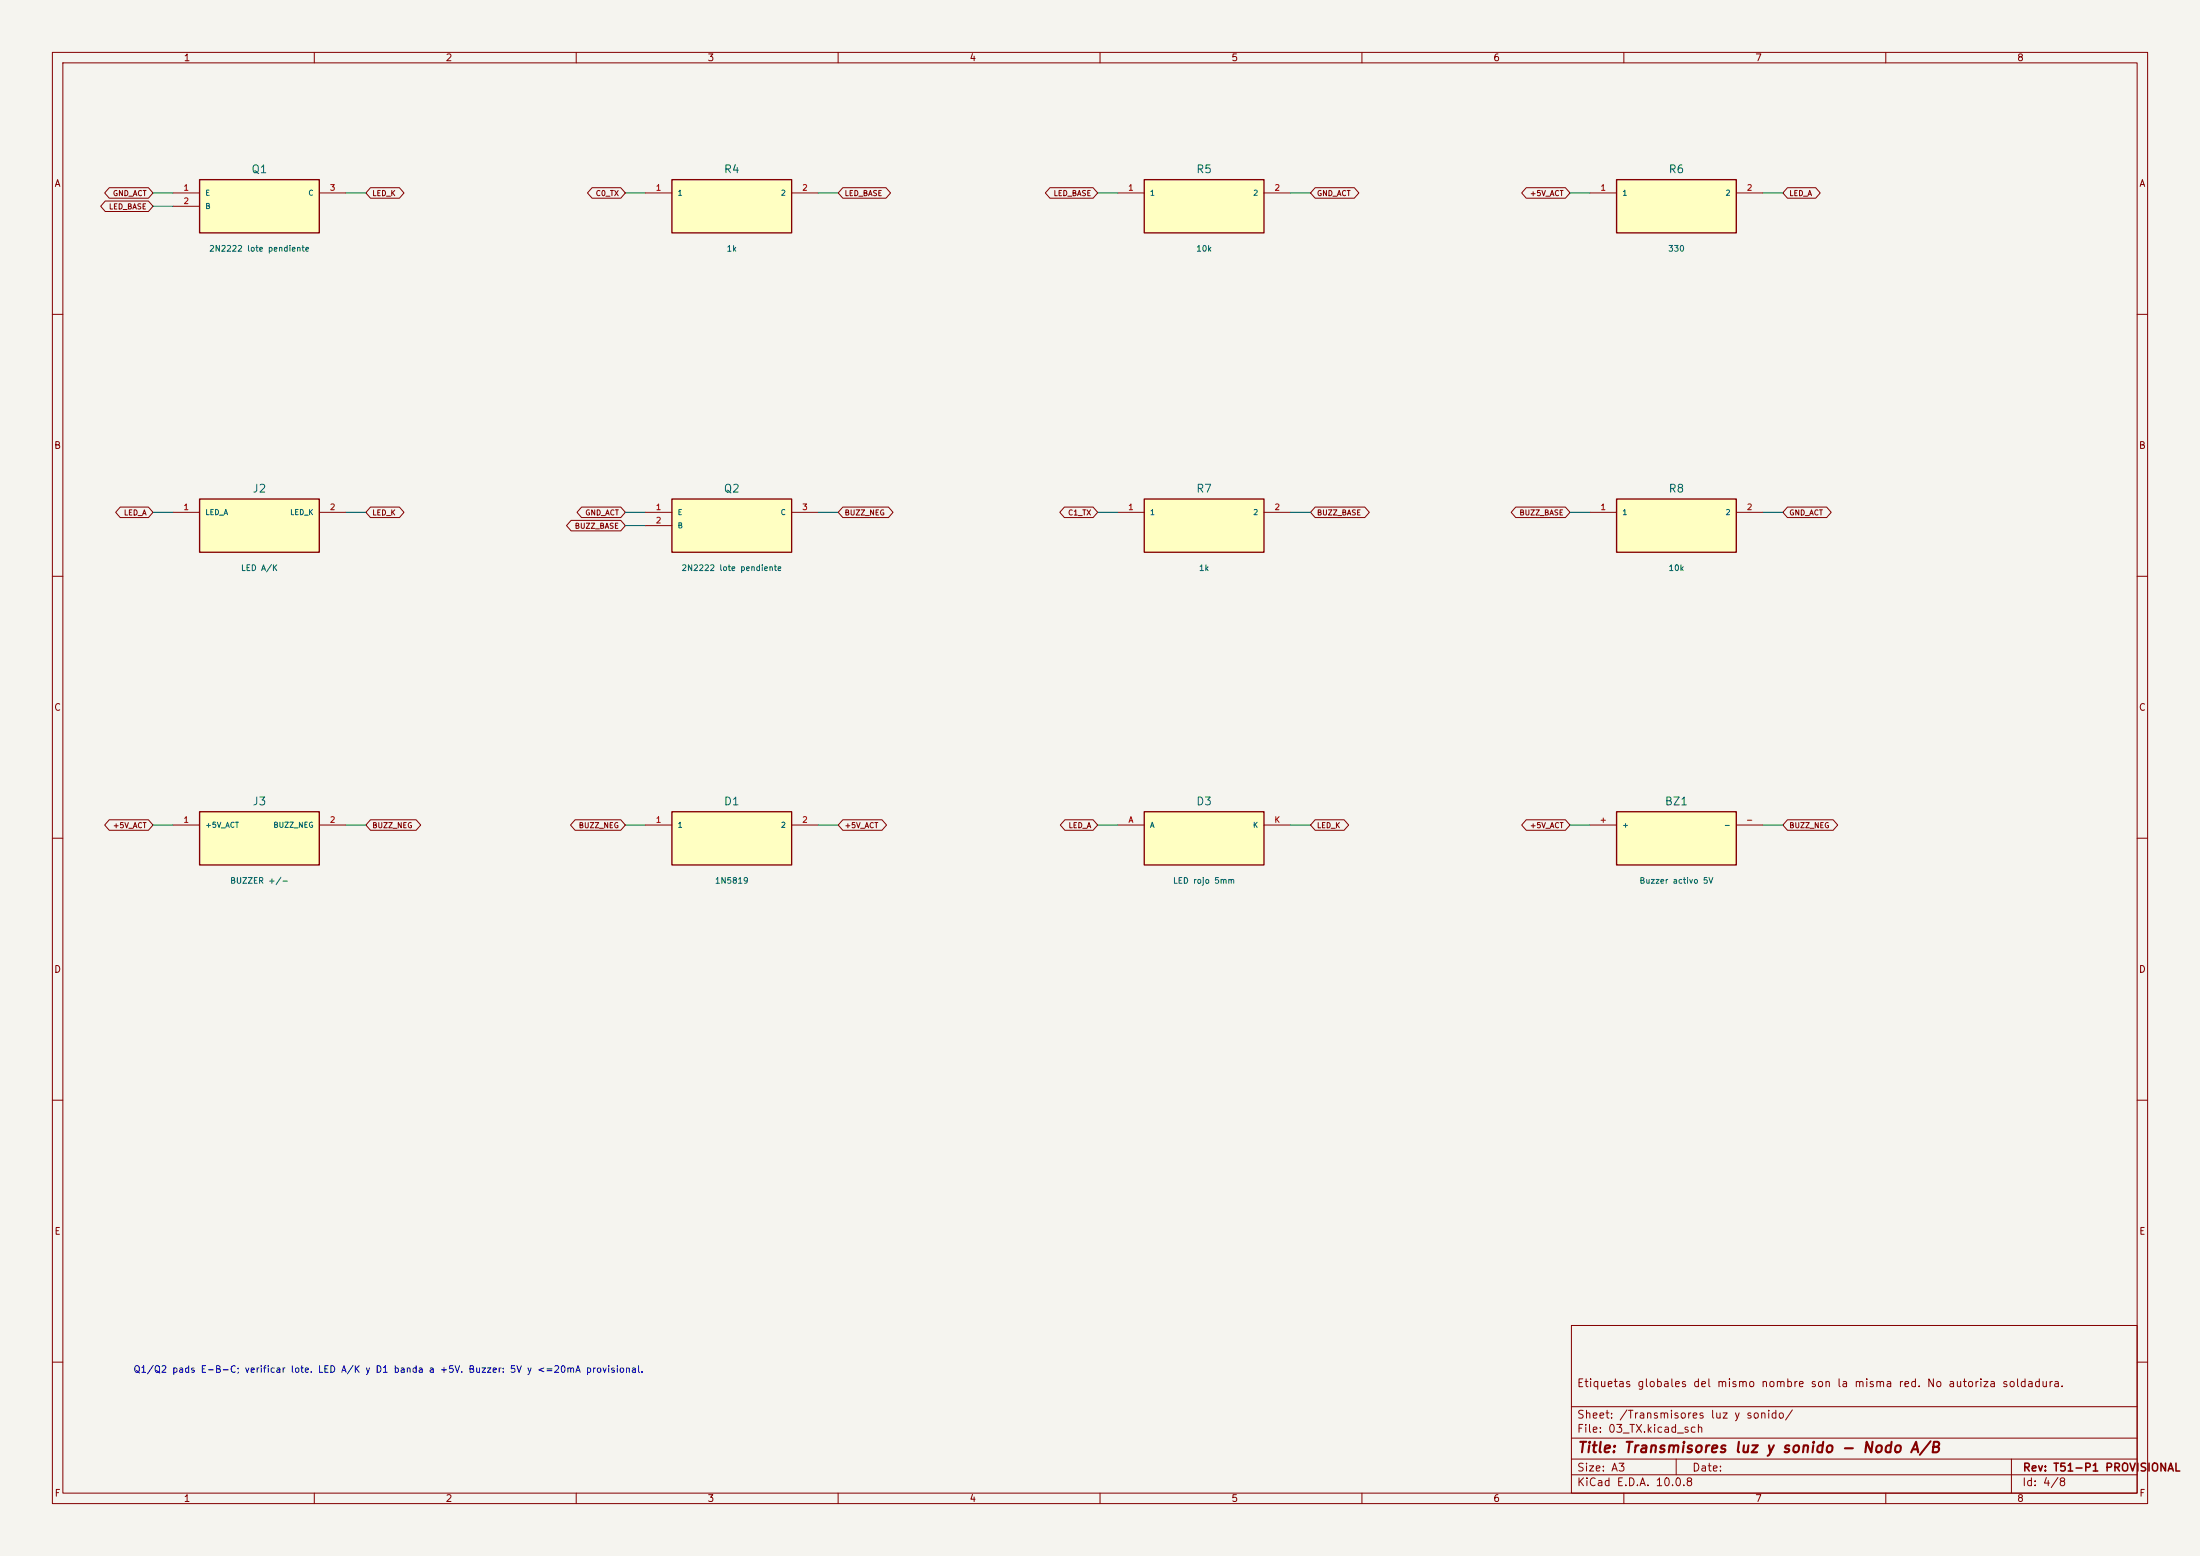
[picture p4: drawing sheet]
(kicad_sch (version 20250114) (generator "eeschema") (paper "A3") (title_block (title "Transmisores luz y sonido - Nodo A/B") (rev "T51-P1 PROVISIONAL") (comment 1 "Etiquetas globales del mismo nombre son la misma red. No autoriza soldadura.")) (lib_symbols (symbol "T51:T51_Q1" (pin_names (offset 1)) (in_bom yes) (on_board yes) (property "Reference" "Q1" (at 0 8.08 0) (effects (font (size 1.27 1.27)))) (property "Value" "2N2222 lote pendiente" (at 0 -8.08 0) (effects (font (size 1.27 1.27)))) (symbol "T51_Q1_0_1" (rectangle (start -11.43 5.08) (end 11.43 -5.08) (stroke (width 0.254) (type default)) (fill (type background)))) (symbol "T51_Q1_1_1" (pin passive line (at -16.51 2.54 0) (length 5.08) (name "E" (effects (font (size 1 1)))) (number "1" (effects (font (size 1.1 1.1))))) (pin passive line (at -16.51 0.0 0) (length 5.08) (name "B" (effects (font (size 1 1)))) (number "2" (effects (font (size 1.1 1.1))))) (pin passive line (at 16.51 2.54 180) (length 5.08) (name "C" (effects (font (size 1 1)))) (number "3" (effects (font (size 1.1 1.1))))))) (symbol "T51:T51_R4" (pin_names (offset 1)) (in_bom yes) (on_board yes) (property "Reference" "R4" (at 0 8.08 0) (effects (font (size 1.27 1.27)))) (property "Value" "1k" (at 0 -8.08 0) (effects (font (size 1.27 1.27)))) (symbol "T51_R4_0_1" (rectangle (start -11.43 5.08) (end 11.43 -5.08) (stroke (width 0.254) (type default)) (fill (type background)))) (symbol "T51_R4_1_1" (pin passive line (at -16.51 2.54 0) (length 5.08) (name "1" (effects (font (size 1 1)))) (number "1" (effects (font (size 1.1 1.1))))) (pin passive line (at 16.51 2.54 180) (length 5.08) (name "2" (effects (font (size 1 1)))) (number "2" (effects (font (size 1.1 1.1))))))) (symbol "T51:T51_R5" (pin_names (offset 1)) (in_bom yes) (on_board yes) (property "Reference" "R5" (at 0 8.08 0) (effects (font (size 1.27 1.27)))) (property "Value" "10k" (at 0 -8.08 0) (effects (font (size 1.27 1.27)))) (symbol "T51_R5_0_1" (rectangle (start -11.43 5.08) (end 11.43 -5.08) (stroke (width 0.254) (type default)) (fill (type background)))) (symbol "T51_R5_1_1" (pin passive line (at -16.51 2.54 0) (length 5.08) (name "1" (effects (font (size 1 1)))) (number "1" (effects (font (size 1.1 1.1))))) (pin passive line (at 16.51 2.54 180) (length 5.08) (name "2" (effects (font (size 1 1)))) (number "2" (effects (font (size 1.1 1.1))))))) (symbol "T51:T51_R6" (pin_names (offset 1)) (in_bom yes) (on_board yes) (property "Reference" "R6" (at 0 8.08 0) (effects (font (size 1.27 1.27)))) (property "Value" "330" (at 0 -8.08 0) (effects (font (size 1.27 1.27)))) (symbol "T51_R6_0_1" (rectangle (start -11.43 5.08) (end 11.43 -5.08) (stroke (width 0.254) (type default)) (fill (type background)))) (symbol "T51_R6_1_1" (pin passive line (at -16.51 2.54 0) (length 5.08) (name "1" (effects (font (size 1 1)))) (number "1" (effects (font (size 1.1 1.1))))) (pin passive line (at 16.51 2.54 180) (length 5.08) (name "2" (effects (font (size 1 1)))) (number "2" (effects (font (size 1.1 1.1))))))) (symbol "T51:T51_J2" (pin_names (offset 1)) (in_bom yes) (on_board yes) (property "Reference" "J2" (at 0 8.08 0) (effects (font (size 1.27 1.27)))) (property "Value" "LED A/K" (at 0 -8.08 0) (effects (font (size 1.27 1.27)))) (symbol "T51_J2_0_1" (rectangle (start -11.43 5.08) (end 11.43 -5.08) (stroke (width 0.254) (type default)) (fill (type background)))) (symbol "T51_J2_1_1" (pin passive line (at -16.51 2.54 0) (length 5.08) (name "LED_A" (effects (font (size 1 1)))) (number "1" (effects (font (size 1.1 1.1))))) (pin passive line (at 16.51 2.54 180) (length 5.08) (name "LED_K" (effects (font (size 1 1)))) (number "2" (effects (font (size 1.1 1.1))))))) (symbol "T51:T51_Q2" (pin_names (offset 1)) (in_bom yes) (on_board yes) (property "Reference" "Q2" (at 0 8.08 0) (effects (font (size 1.27 1.27)))) (property "Value" "2N2222 lote pendiente" (at 0 -8.08 0) (effects (font (size 1.27 1.27)))) (symbol "T51_Q2_0_1" (rectangle (start -11.43 5.08) (end 11.43 -5.08) (stroke (width 0.254) (type default)) (fill (type background)))) (symbol "T51_Q2_1_1" (pin passive line (at -16.51 2.54 0) (length 5.08) (name "E" (effects (font (size 1 1)))) (number "1" (effects (font (size 1.1 1.1))))) (pin passive line (at -16.51 0.0 0) (length 5.08) (name "B" (effects (font (size 1 1)))) (number "2" (effects (font (size 1.1 1.1))))) (pin passive line (at 16.51 2.54 180) (length 5.08) (name "C" (effects (font (size 1 1)))) (number "3" (effects (font (size 1.1 1.1))))))) (symbol "T51:T51_R7" (pin_names (offset 1)) (in_bom yes) (on_board yes) (property "Reference" "R7" (at 0 8.08 0) (effects (font (size 1.27 1.27)))) (property "Value" "1k" (at 0 -8.08 0) (effects (font (size 1.27 1.27)))) (symbol "T51_R7_0_1" (rectangle (start -11.43 5.08) (end 11.43 -5.08) (stroke (width 0.254) (type default)) (fill (type background)))) (symbol "T51_R7_1_1" (pin passive line (at -16.51 2.54 0) (length 5.08) (name "1" (effects (font (size 1 1)))) (number "1" (effects (font (size 1.1 1.1))))) (pin passive line (at 16.51 2.54 180) (length 5.08) (name "2" (effects (font (size 1 1)))) (number "2" (effects (font (size 1.1 1.1))))))) (symbol "T51:T51_R8" (pin_names (offset 1)) (in_bom yes) (on_board yes) (property "Reference" "R8" (at 0 8.08 0) (effects (font (size 1.27 1.27)))) (property "Value" "10k" (at 0 -8.08 0) (effects (font (size 1.27 1.27)))) (symbol "T51_R8_0_1" (rectangle (start -11.43 5.08) (end 11.43 -5.08) (stroke (width 0.254) (type default)) (fill (type background)))) (symbol "T51_R8_1_1" (pin passive line (at -16.51 2.54 0) (length 5.08) (name "1" (effects (font (size 1 1)))) (number "1" (effects (font (size 1.1 1.1))))) (pin passive line (at 16.51 2.54 180) (length 5.08) (name "2" (effects (font (size 1 1)))) (number "2" (effects (font (size 1.1 1.1))))))) (symbol "T51:T51_J3" (pin_names (offset 1)) (in_bom yes) (on_board yes) (property "Reference" "J3" (at 0 8.08 0) (effects (font (size 1.27 1.27)))) (property "Value" "BUZZER +/-" (at 0 -8.08 0) (effects (font (size 1.27 1.27)))) (symbol "T51_J3_0_1" (rectangle (start -11.43 5.08) (end 11.43 -5.08) (stroke (width 0.254) (type default)) (fill (type background)))) (symbol "T51_J3_1_1" (pin passive line (at -16.51 2.54 0) (length 5.08) (name "+5V_ACT" (effects (font (size 1 1)))) (number "1" (effects (font (size 1.1 1.1))))) (pin passive line (at 16.51 2.54 180) (length 5.08) (name "BUZZ_NEG" (effects (font (size 1 1)))) (number "2" (effects (font (size 1.1 1.1))))))) (symbol "T51:T51_D1" (pin_names (offset 1)) (in_bom yes) (on_board yes) (property "Reference" "D1" (at 0 8.08 0) (effects (font (size 1.27 1.27)))) (property "Value" "1N5819" (at 0 -8.08 0) (effects (font (size 1.27 1.27)))) (symbol "T51_D1_0_1" (rectangle (start -11.43 5.08) (end 11.43 -5.08) (stroke (width 0.254) (type default)) (fill (type background)))) (symbol "T51_D1_1_1" (pin passive line (at -16.51 2.54 0) (length 5.08) (name "1" (effects (font (size 1 1)))) (number "1" (effects (font (size 1.1 1.1))))) (pin passive line (at 16.51 2.54 180) (length 5.08) (name "2" (effects (font (size 1 1)))) (number "2" (effects (font (size 1.1 1.1))))))) (symbol "T51:T51_D3" (pin_names (offset 1)) (in_bom yes) (on_board yes) (property "Reference" "D3" (at 0 8.08 0) (effects (font (size 1.27 1.27)))) (property "Value" "LED rojo 5mm" (at 0 -8.08 0) (effects (font (size 1.27 1.27)))) (symbol "T51_D3_0_1" (rectangle (start -11.43 5.08) (end 11.43 -5.08) (stroke (width 0.254) (type default)) (fill (type background)))) (symbol "T51_D3_1_1" (pin passive line (at -16.51 2.54 0) (length 5.08) (name "A" (effects (font (size 1 1)))) (number "A" (effects (font (size 1.1 1.1))))) (pin passive line (at 16.51 2.54 180) (length 5.08) (name "K" (effects (font (size 1 1)))) (number "K" (effects (font (size 1.1 1.1))))))) (symbol "T51:T51_BZ1" (pin_names (offset 1)) (in_bom yes) (on_board yes) (property "Reference" "BZ1" (at 0 8.08 0) (effects (font (size 1.27 1.27)))) (property "Value" "Buzzer activo 5V" (at 0 -8.08 0) (effects (font (size 1.27 1.27)))) (symbol "T51_BZ1_0_1" (rectangle (start -11.43 5.08) (end 11.43 -5.08) (stroke (width 0.254) (type default)) (fill (type background)))) (symbol "T51_BZ1_1_1" (pin passive line (at -16.51 2.54 0) (length 5.08) (name "+" (effects (font (size 1 1)))) (number "+" (effects (font (size 1.1 1.1))))) (pin passive line (at 16.51 2.54 180) (length 5.08) (name "-" (effects (font (size 1 1)))) (number "-" (effects (font (size 1.1 1.1)))))))) (symbol (lib_id "T51:T51_Q1") (at 49.53 39.37 0) (unit 1) (in_bom yes) (on_board yes) (dnp no) (property "Reference" "Q1" (at 49.53 32.29 0) (effects (font (size 1.5 1.5)))) (property "Value" "2N2222 lote pendiente" (at 49.53 47.449999999999996 0) (effects (font (size 1.1 1.1))))) (wire (pts (xy 33.019999999999996 36.83) (xy 29.209999999999997 36.83)) (stroke (width 0) (type default))) (global_label "GND_ACT" (shape bidirectional) (at 29.209999999999997 36.83 180) (effects (font (size 1.0 1.0)) (justify right))) (wire (pts (xy 33.019999999999996 39.37) (xy 29.209999999999997 39.37)) (stroke (width 0) (type default))) (global_label "LED_BASE" (shape bidirectional) (at 29.209999999999997 39.37 180) (effects (font (size 1.0 1.0)) (justify right))) (wire (pts (xy 66.04 36.83) (xy 69.85000000000001 36.83)) (stroke (width 0) (type default))) (global_label "LED_K" (shape bidirectional) (at 69.85000000000001 36.83 0) (effects (font (size 1.0 1.0)) (justify left))) (symbol (lib_id "T51:T51_R4") (at 139.7 39.37 0) (unit 1) (in_bom yes) (on_board yes) (dnp no) (property "Reference" "R4" (at 139.7 32.29 0) (effects (font (size 1.5 1.5)))) (property "Value" "1k" (at 139.7 47.449999999999996 0) (effects (font (size 1.1 1.1))))) (wire (pts (xy 123.18999999999998 36.83) (xy 119.37999999999998 36.83)) (stroke (width 0) (type default))) (global_label "C0_TX" (shape bidirectional) (at 119.37999999999998 36.83 180) (effects (font (size 1.0 1.0)) (justify right))) (wire (pts (xy 156.20999999999998 36.83) (xy 160.01999999999998 36.83)) (stroke (width 0) (type default))) (global_label "LED_BASE" (shape bidirectional) (at 160.01999999999998 36.83 0) (effects (font (size 1.0 1.0)) (justify left))) (symbol (lib_id "T51:T51_R5") (at 229.87 39.37 0) (unit 1) (in_bom yes) (on_board yes) (dnp no) (property "Reference" "R5" (at 229.87 32.29 0) (effects (font (size 1.5 1.5)))) (property "Value" "10k" (at 229.87 47.449999999999996 0) (effects (font (size 1.1 1.1))))) (wire (pts (xy 213.36 36.83) (xy 209.55 36.83)) (stroke (width 0) (type default))) (global_label "LED_BASE" (shape bidirectional) (at 209.55 36.83 180) (effects (font (size 1.0 1.0)) (justify right))) (wire (pts (xy 246.38 36.83) (xy 250.19 36.83)) (stroke (width 0) (type default))) (global_label "GND_ACT" (shape bidirectional) (at 250.19 36.83 0) (effects (font (size 1.0 1.0)) (justify left))) (symbol (lib_id "T51:T51_R6") (at 320.04 39.37 0) (unit 1) (in_bom yes) (on_board yes) (dnp no) (property "Reference" "R6" (at 320.04 32.29 0) (effects (font (size 1.5 1.5)))) (property "Value" "330" (at 320.04 47.449999999999996 0) (effects (font (size 1.1 1.1))))) (wire (pts (xy 303.53000000000003 36.83) (xy 299.72 36.83)) (stroke (width 0) (type default))) (global_label "+5V_ACT" (shape bidirectional) (at 299.72 36.83 180) (effects (font (size 1.0 1.0)) (justify right))) (wire (pts (xy 336.55 36.83) (xy 340.36 36.83)) (stroke (width 0) (type default))) (global_label "LED_A" (shape bidirectional) (at 340.36 36.83 0) (effects (font (size 1.0 1.0)) (justify left))) (symbol (lib_id "T51:T51_J2") (at 49.53 100.33 0) (unit 1) (in_bom yes) (on_board yes) (dnp no) (property "Reference" "J2" (at 49.53 93.25 0) (effects (font (size 1.5 1.5)))) (property "Value" "LED A/K" (at 49.53 108.41 0) (effects (font (size 1.1 1.1))))) (wire (pts (xy 33.019999999999996 97.78999999999999) (xy 29.209999999999997 97.78999999999999)) (stroke (width 0) (type default))) (global_label "LED_A" (shape bidirectional) (at 29.209999999999997 97.78999999999999 180) (effects (font (size 1.0 1.0)) (justify right))) (wire (pts (xy 66.04 97.78999999999999) (xy 69.85000000000001 97.78999999999999)) (stroke (width 0) (type default))) (global_label "LED_K" (shape bidirectional) (at 69.85000000000001 97.78999999999999 0) (effects (font (size 1.0 1.0)) (justify left))) (symbol (lib_id "T51:T51_Q2") (at 139.7 100.33 0) (unit 1) (in_bom yes) (on_board yes) (dnp no) (property "Reference" "Q2" (at 139.7 93.25 0) (effects (font (size 1.5 1.5)))) (property "Value" "2N2222 lote pendiente" (at 139.7 108.41 0) (effects (font (size 1.1 1.1))))) (wire (pts (xy 123.18999999999998 97.78999999999999) (xy 119.37999999999998 97.78999999999999)) (stroke (width 0) (type default))) (global_label "GND_ACT" (shape bidirectional) (at 119.37999999999998 97.78999999999999 180) (effects (font (size 1.0 1.0)) (justify right))) (wire (pts (xy 123.18999999999998 100.33) (xy 119.37999999999998 100.33)) (stroke (width 0) (type default))) (global_label "BUZZ_BASE" (shape bidirectional) (at 119.37999999999998 100.33 180) (effects (font (size 1.0 1.0)) (justify right))) (wire (pts (xy 156.20999999999998 97.78999999999999) (xy 160.01999999999998 97.78999999999999)) (stroke (width 0) (type default))) (global_label "BUZZ_NEG" (shape bidirectional) (at 160.01999999999998 97.78999999999999 0) (effects (font (size 1.0 1.0)) (justify left))) (symbol (lib_id "T51:T51_R7") (at 229.87 100.33 0) (unit 1) (in_bom yes) (on_board yes) (dnp no) (property "Reference" "R7" (at 229.87 93.25 0) (effects (font (size 1.5 1.5)))) (property "Value" "1k" (at 229.87 108.41 0) (effects (font (size 1.1 1.1))))) (wire (pts (xy 213.36 97.78999999999999) (xy 209.55 97.78999999999999)) (stroke (width 0) (type default))) (global_label "C1_TX" (shape bidirectional) (at 209.55 97.78999999999999 180) (effects (font (size 1.0 1.0)) (justify right))) (wire (pts (xy 246.38 97.78999999999999) (xy 250.19 97.78999999999999)) (stroke (width 0) (type default))) (global_label "BUZZ_BASE" (shape bidirectional) (at 250.19 97.78999999999999 0) (effects (font (size 1.0 1.0)) (justify left))) (symbol (lib_id "T51:T51_R8") (at 320.04 100.33 0) (unit 1) (in_bom yes) (on_board yes) (dnp no) (property "Reference" "R8" (at 320.04 93.25 0) (effects (font (size 1.5 1.5)))) (property "Value" "10k" (at 320.04 108.41 0) (effects (font (size 1.1 1.1))))) (wire (pts (xy 303.53000000000003 97.78999999999999) (xy 299.72 97.78999999999999)) (stroke (width 0) (type default))) (global_label "BUZZ_BASE" (shape bidirectional) (at 299.72 97.78999999999999 180) (effects (font (size 1.0 1.0)) (justify right))) (wire (pts (xy 336.55 97.78999999999999) (xy 340.36 97.78999999999999)) (stroke (width 0) (type default))) (global_label "GND_ACT" (shape bidirectional) (at 340.36 97.78999999999999 0) (effects (font (size 1.0 1.0)) (justify left))) (symbol (lib_id "T51:T51_J3") (at 49.53 160.02 0) (unit 1) (in_bom yes) (on_board yes) (dnp no) (property "Reference" "J3" (at 49.53 152.94 0) (effects (font (size 1.5 1.5)))) (property "Value" "BUZZER +/-" (at 49.53 168.10000000000002 0) (effects (font (size 1.1 1.1))))) (wire (pts (xy 33.019999999999996 157.48000000000002) (xy 29.209999999999997 157.48000000000002)) (stroke (width 0) (type default))) (global_label "+5V_ACT" (shape bidirectional) (at 29.209999999999997 157.48000000000002 180) (effects (font (size 1.0 1.0)) (justify right))) (wire (pts (xy 66.04 157.48000000000002) (xy 69.85000000000001 157.48000000000002)) (stroke (width 0) (type default))) (global_label "BUZZ_NEG" (shape bidirectional) (at 69.85000000000001 157.48000000000002 0) (effects (font (size 1.0 1.0)) (justify left))) (symbol (lib_id "T51:T51_D1") (at 139.7 160.02 0) (unit 1) (in_bom yes) (on_board yes) (dnp no) (property "Reference" "D1" (at 139.7 152.94 0) (effects (font (size 1.5 1.5)))) (property "Value" "1N5819" (at 139.7 168.10000000000002 0) (effects (font (size 1.1 1.1))))) (wire (pts (xy 123.18999999999998 157.48000000000002) (xy 119.37999999999998 157.48000000000002)) (stroke (width 0) (type default))) (global_label "BUZZ_NEG" (shape bidirectional) (at 119.37999999999998 157.48000000000002 180) (effects (font (size 1.0 1.0)) (justify right))) (wire (pts (xy 156.20999999999998 157.48000000000002) (xy 160.01999999999998 157.48000000000002)) (stroke (width 0) (type default))) (global_label "+5V_ACT" (shape bidirectional) (at 160.01999999999998 157.48000000000002 0) (effects (font (size 1.0 1.0)) (justify left))) (symbol (lib_id "T51:T51_D3") (at 229.87 160.02 0) (unit 1) (in_bom yes) (on_board yes) (dnp no) (property "Reference" "D3" (at 229.87 152.94 0) (effects (font (size 1.5 1.5)))) (property "Value" "LED rojo 5mm" (at 229.87 168.10000000000002 0) (effects (font (size 1.1 1.1))))) (wire (pts (xy 213.36 157.48000000000002) (xy 209.55 157.48000000000002)) (stroke (width 0) (type default))) (global_label "LED_A" (shape bidirectional) (at 209.55 157.48000000000002 180) (effects (font (size 1.0 1.0)) (justify right))) (wire (pts (xy 246.38 157.48000000000002) (xy 250.19 157.48000000000002)) (stroke (width 0) (type default))) (global_label "LED_K" (shape bidirectional) (at 250.19 157.48000000000002 0) (effects (font (size 1.0 1.0)) (justify left))) (symbol (lib_id "T51:T51_BZ1") (at 320.04 160.02 0) (unit 1) (in_bom yes) (on_board yes) (dnp no) (property "Reference" "BZ1" (at 320.04 152.94 0) (effects (font (size 1.5 1.5)))) (property "Value" "Buzzer activo 5V" (at 320.04 168.10000000000002 0) (effects (font (size 1.1 1.1))))) (wire (pts (xy 303.53000000000003 157.48000000000002) (xy 299.72 157.48000000000002)) (stroke (width 0) (type default))) (global_label "+5V_ACT" (shape bidirectional) (at 299.72 157.48000000000002 180) (effects (font (size 1.0 1.0)) (justify right))) (wire (pts (xy 336.55 157.48000000000002) (xy 340.36 157.48000000000002)) (stroke (width 0) (type default))) (global_label "BUZZ_NEG" (shape bidirectional) (at 340.36 157.48000000000002 0) (effects (font (size 1.0 1.0)) (justify left))) (text "Q1/Q2 pads E-B-C; verificar lote. LED A/K y D1 banda a +5V. Buzzer: 5V y <=20mA provisional." (at 25.4 261.62 0) (effects (font (size 1.27 1.27)) (justify left))) (embedded_fonts no))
